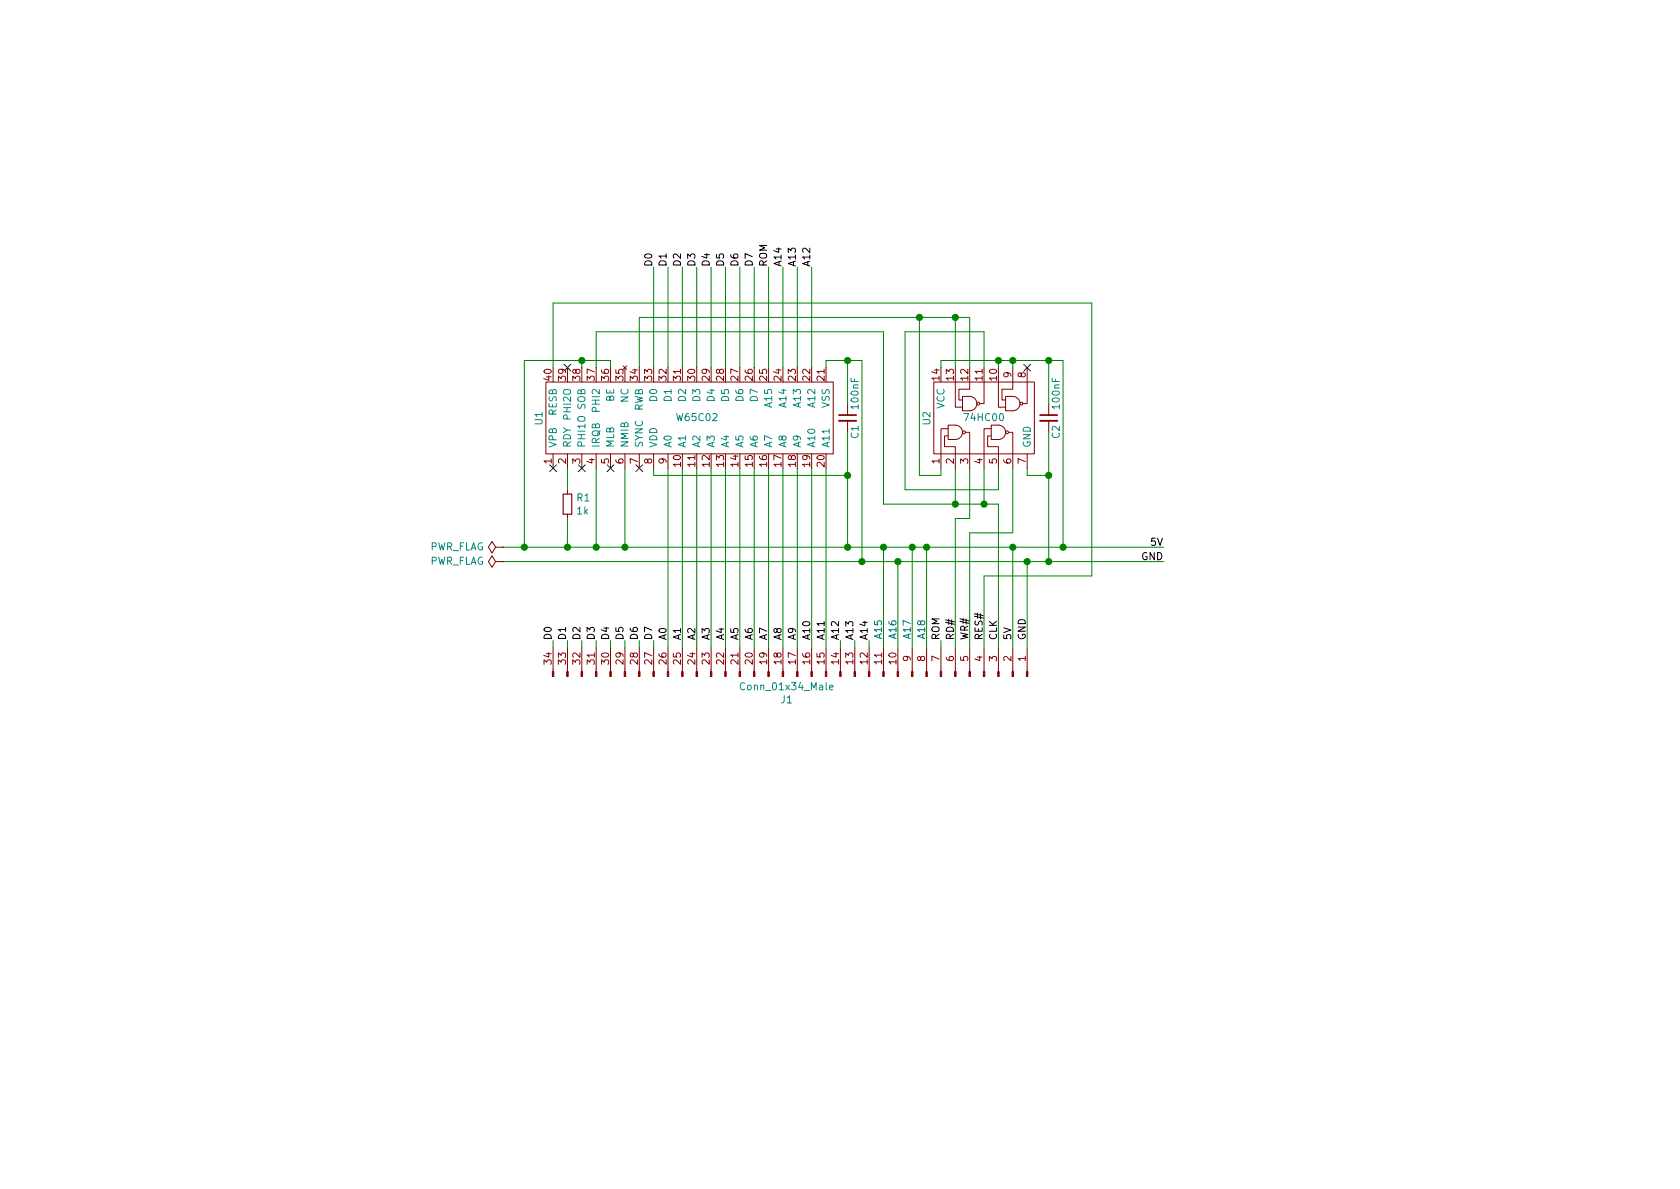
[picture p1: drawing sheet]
EESchema Schematic File Version 4
LIBS:65c02board-cache
EELAYER 26 0
EELAYER END
$Descr A4 11693 8268
encoding utf-8
Sheet 1 1
Title "65c02 circuit for ByteMachine"
Date ""
Rev "1"
Comp ""
Comment1 ""
Comment2 ""
Comment3 ""
Comment4 ""
$EndDescr
$Comp
L Connector:Conn_01x34_Male J1
U 1 1
P 5550 4700
F 0 "J1" V 5385 4626 50  0000 C CNN
F 1 "Conn_01x34_Male" V 5476 4626 50  0000 C CNN
F 2 "Connector_PinHeader_2.54mm:PinHeader_1x34_P2.54mm_Vertical" H 5550 4700 50  0001 C CNN
F 3 "~" H 5550 4700 50  0001 C CNN
	1    5550 4700
	0    1    -1   0   
$EndComp
Text Label 4550 4450 1    50   ~ 0
D7
Text Label 4450 4450 1    50   ~ 0
D6
Text Label 4350 4450 1    50   ~ 0
D5
Text Label 4250 4450 1    50   ~ 0
D4
Text Label 4150 4450 1    50   ~ 0
D3
Text Label 4050 4450 1    50   ~ 0
D2
Text Label 3950 4450 1    50   ~ 0
D1
Text Label 3850 4450 1    50   ~ 0
D0
Text Label 4650 4450 1    50   ~ 0
A0
Text Label 4750 4450 1    50   ~ 0
A1
Text Label 4850 4450 1    50   ~ 0
A2
Text Label 4950 4450 1    50   ~ 0
A3
Text Label 5050 4450 1    50   ~ 0
A4
Text Label 5150 4450 1    50   ~ 0
A5
Text Label 5250 4450 1    50   ~ 0
A6
Text Label 5350 4450 1    50   ~ 0
A7
Text Label 5450 4450 1    50   ~ 0
A8
Text Label 5550 4450 1    50   ~ 0
A9
Text Label 5650 4450 1    50   ~ 0
A10
Text Label 5750 4450 1    50   ~ 0
A11
Text Label 5850 4450 1    50   ~ 0
A12
Text Label 5950 4450 1    50   ~ 0
A13
Text Label 6050 4450 1    50   ~ 0
A14
Text Label 6550 4450 1    50   ~ 0
ROM
Text Label 6650 4450 1    50   ~ 0
RD#
Text Label 6750 4450 1    50   ~ 0
WR#
Text Label 6850 4450 1    50   ~ 0
RES#
Text Label 6950 4450 1    50   ~ 0
CLK
Text Label 7050 4450 1    50   ~ 0
5V
Text Label 7150 4450 1    50   ~ 0
GND
Wire Wire Line
	3850 4500 3850 4450
Wire Wire Line
	3950 4500 3950 4450
Wire Wire Line
	4050 4500 4050 4450
Wire Wire Line
	4150 4500 4150 4450
Wire Wire Line
	4250 4500 4250 4450
Wire Wire Line
	4350 4500 4350 4450
Wire Wire Line
	4450 4500 4450 4450
Wire Wire Line
	4550 4500 4550 4450
Wire Wire Line
	3500 3800 3650 3800
Wire Wire Line
	3850 2550 3850 2100
Wire Wire Line
	4450 2550 4450 2200
Wire Wire Line
	6550 2550 6550 2500
Wire Wire Line
	6550 3250 6550 3300
Wire Wire Line
	6650 3500 6850 3500
Wire Wire Line
	6950 3250 6950 3400
Wire Wire Line
	5850 4500 5850 4450
Wire Wire Line
	5950 4500 5950 4450
Wire Wire Line
	6050 4500 6050 4450
NoConn ~ 3950 2550
NoConn ~ 3850 3250
NoConn ~ 4050 3250
Connection ~ 4150 3800
Wire Wire Line
	4150 3800 4350 3800
NoConn ~ 4250 3250
Connection ~ 4350 3800
NoConn ~ 4450 3250
Wire Wire Line
	4550 3250 4550 3300
Wire Wire Line
	5750 2550 5750 2500
Text Label 4550 1850 1    50   ~ 0
D0
Text Label 4650 1850 1    50   ~ 0
D1
Text Label 4750 1850 1    50   ~ 0
D2
Text Label 4850 1850 1    50   ~ 0
D3
Text Label 4950 1850 1    50   ~ 0
D4
Text Label 5050 1850 1    50   ~ 0
D5
Text Label 5150 1850 1    50   ~ 0
D6
Text Label 5250 1850 1    50   ~ 0
D7
Text Label 5450 1850 1    50   ~ 0
A14
Text Label 5550 1850 1    50   ~ 0
A13
Text Label 5650 1850 1    50   ~ 0
A12
$Comp
L Device:C_Small C1
U 1 1
P 5900 2900
F 0 "C1" V 5950 2750 50  0000 L CNN
F 1 "100nF" V 5950 2950 50  0000 L CNN
F 2 "Capacitor_THT:C_Disc_D3.0mm_W2.0mm_P2.50mm" H 5900 2900 50  0001 C CNN
F 3 "~" H 5900 2900 50  0001 C CNN
	1    5900 2900
	1    0    0    -1  
$EndComp
Wire Wire Line
	6400 3300 6400 2200
Wire Wire Line
	6400 3300 6550 3300
Connection ~ 6400 2200
Wire Wire Line
	6850 3250 6850 3500
$Comp
L Device:C_Small C2
U 1 1
P 7300 2900
F 0 "C2" V 7350 2750 50  0000 L CNN
F 1 "100nF" V 7350 2950 50  0000 L CNN
F 2 "Capacitor_THT:C_Disc_D3.0mm_W2.0mm_P2.50mm" H 7300 2900 50  0001 C CNN
F 3 "~" H 7300 2900 50  0001 C CNN
	1    7300 2900
	1    0    0    -1  
$EndComp
Wire Wire Line
	7150 3300 7150 3250
Text Notes 6150 4300 3    50   ~ 0
A15
Text Notes 6250 4300 3    50   ~ 0
A16
Text Notes 6350 4300 3    50   ~ 0
A17
Text Notes 6450 4300 3    50   ~ 0
A18
Wire Wire Line
	4650 1850 4650 2550
Wire Wire Line
	4750 1850 4750 2550
Wire Wire Line
	4850 1850 4850 2550
Wire Wire Line
	4950 1850 4950 2550
Wire Wire Line
	5050 1850 5050 2550
Wire Wire Line
	5150 1850 5150 2550
Wire Wire Line
	5250 1850 5250 2550
Wire Wire Line
	5550 1850 5550 2550
Wire Wire Line
	5650 1850 5650 2550
Wire Wire Line
	6150 3800 6150 4500
Wire Wire Line
	6350 4500 6350 3900
Wire Wire Line
	6750 3600 6750 3250
Connection ~ 7050 3800
Wire Wire Line
	7150 3900 7150 4500
Connection ~ 7150 3900
Wire Wire Line
	3500 3900 6000 3900
Wire Wire Line
	7150 3900 7300 3900
Wire Wire Line
	7050 3800 7050 4500
Wire Wire Line
	4350 3800 5900 3800
Wire Wire Line
	4550 3300 5900 3300
Wire Wire Line
	5750 2500 5900 2500
Connection ~ 7300 3900
Wire Wire Line
	7300 3900 8100 3900
Wire Wire Line
	5900 2800 5900 2500
Connection ~ 5900 2500
Wire Wire Line
	5900 3000 5900 3300
Connection ~ 5900 3800
Wire Wire Line
	5900 2500 6000 2500
Wire Wire Line
	7300 3000 7300 3300
Wire Wire Line
	7300 2800 7300 2500
Connection ~ 7300 2500
Connection ~ 7400 3800
Wire Wire Line
	7400 3800 8100 3800
Wire Wire Line
	7300 2500 7400 2500
Wire Wire Line
	7150 3300 7300 3300
Wire Wire Line
	5450 1850 5450 2550
Wire Wire Line
	4450 2200 6400 2200
Wire Wire Line
	6450 3900 7150 3900
Text Label 8100 3900 2    50   ~ 0
GND
Text Label 8100 3800 2    50   ~ 0
5V
Wire Wire Line
	3650 2500 4050 2500
Connection ~ 3650 3800
Connection ~ 4050 2500
Wire Wire Line
	4050 2500 4050 2550
Wire Wire Line
	4050 2500 4250 2500
Wire Wire Line
	6400 2200 6650 2200
Wire Wire Line
	6750 3600 6650 3600
Wire Wire Line
	6950 3500 6850 3500
Connection ~ 6850 3500
Wire Wire Line
	4550 1850 4550 2550
Wire Wire Line
	4250 2500 4250 2550
Wire Wire Line
	4150 2550 4150 2300
Wire Wire Line
	7300 3800 7300 3900
Wire Wire Line
	4150 3250 4150 3800
Wire Wire Line
	4350 3250 4350 3800
Wire Wire Line
	4650 3250 4650 4500
Wire Wire Line
	4750 3250 4750 4500
Wire Wire Line
	4850 3250 4850 4500
Wire Wire Line
	4950 3250 4950 4500
Wire Wire Line
	5050 3250 5050 4500
Wire Wire Line
	5150 3250 5150 4500
Wire Wire Line
	5250 3250 5250 4500
Wire Wire Line
	5350 3250 5350 4500
Wire Wire Line
	5450 3250 5450 4500
Wire Wire Line
	5550 3250 5550 4500
Wire Wire Line
	5650 3250 5650 4500
Wire Wire Line
	5750 3250 5750 4500
Wire Wire Line
	5900 3300 5900 3800
Connection ~ 5900 3300
Wire Wire Line
	3650 2500 3650 3800
Wire Wire Line
	6000 2500 6000 3800
Wire Wire Line
	6650 3600 6650 4500
Wire Wire Line
	6750 3700 6750 4500
Wire Wire Line
	7050 3250 7050 3700
Wire Wire Line
	6750 3700 7050 3700
Wire Wire Line
	7400 2500 7400 3800
Wire Wire Line
	6950 3500 6950 4500
Connection ~ 7300 3300
Wire Wire Line
	7050 3800 7400 3800
Wire Wire Line
	7300 3300 7300 3800
Wire Wire Line
	6850 4000 7600 4000
Wire Wire Line
	7600 4000 7600 2100
Wire Wire Line
	3850 2100 7600 2100
Wire Wire Line
	6850 4000 6850 4500
Wire Wire Line
	6000 3800 6000 3900
Connection ~ 6000 3900
Wire Wire Line
	6000 3900 6250 3900
Connection ~ 6150 3800
Wire Wire Line
	5900 3800 6150 3800
$Comp
L power:PWR_FLAG #FLG0101
U 1 1
P 3500 3800
F 0 "#FLG0101" H 3500 3875 50  0001 C CNN
F 1 "PWR_FLAG" V 3500 3928 50  0000 L CNN
F 2 "" H 3500 3800 50  0001 C CNN
F 3 "~" H 3500 3800 50  0001 C CNN
	1    3500 3800
	0    -1   -1   0   
$EndComp
$Comp
L power:PWR_FLAG #FLG0102
U 1 1
P 3500 3900
F 0 "#FLG0102" H 3500 3975 50  0001 C CNN
F 1 "PWR_FLAG" V 3500 4028 50  0000 L CNN
F 2 "" H 3500 3900 50  0001 C CNN
F 3 "~" H 3500 3900 50  0001 C CNN
	1    3500 3900
	0    -1   -1   0   
$EndComp
Wire Wire Line
	6350 3900 6350 3800
Connection ~ 6350 3800
Wire Wire Line
	6350 3800 6450 3800
Connection ~ 6450 3800
Wire Wire Line
	6450 3800 7050 3800
Wire Wire Line
	6250 3900 6450 3900
Wire Wire Line
	6450 3800 6450 4500
Wire Wire Line
	3650 3800 3950 3800
$Comp
L customparts:w65c02 U1
U 1 1
P 3800 2900
F 0 "U1" H 3850 2950 50  0000 R CNN
F 1 "W65C02" V 3800 2000 50  0000 R CNN
F 2 "Package_DIP:DIP-40_W15.24mm_Socket" H 3800 2900 50  0001 C CNN
F 3 "" H 3800 2900 50  0001 C CNN
	1    3800 2900
	0    -1   -1   0   
$EndComp
$Comp
L Device:R_Small R1
U 1 1
P 3950 3500
F 0 "R1" H 4009 3546 50  0000 L CNN
F 1 "1k" H 4009 3455 50  0000 L CNN
F 2 "Resistor_THT:R_Axial_DIN0207_L6.3mm_D2.5mm_P7.62mm_Horizontal" H 3950 3500 50  0001 C CNN
F 3 "~" H 3950 3500 50  0001 C CNN
	1    3950 3500
	1    0    0    -1  
$EndComp
Wire Wire Line
	3950 3250 3950 3400
Wire Wire Line
	3950 3600 3950 3800
Connection ~ 3950 3800
Wire Wire Line
	3950 3800 4150 3800
Wire Wire Line
	4150 2300 6150 2300
Wire Wire Line
	6550 4500 6550 4450
Text Label 5350 1850 1    50   ~ 0
ROM
Wire Wire Line
	5350 1850 5350 2550
Wire Wire Line
	6150 2300 6150 3500
Wire Wire Line
	6150 3500 6650 3500
Connection ~ 6650 3500
Wire Wire Line
	6650 3250 6650 3500
Wire Wire Line
	6950 3400 6300 3400
Wire Wire Line
	6300 3400 6300 2300
Wire Wire Line
	6300 2300 6850 2300
$Comp
L customparts:74HC00 U2
U 1 1
P 6450 2900
F 0 "U2" H 6500 2900 50  0000 R CNN
F 1 "74HC00" V 6450 2650 50  0000 R CNN
F 2 "Package_DIP:DIP-14_W7.62mm_Socket" H 6450 2900 50  0001 C CNN
F 3 "" H 6450 2900 50  0001 C CNN
	1    6450 2900
	0    -1   -1   0   
$EndComp
Wire Wire Line
	6550 2500 6950 2500
Wire Wire Line
	6650 2550 6650 2200
Connection ~ 6650 2200
Wire Wire Line
	6650 2200 6750 2200
Wire Wire Line
	6750 2200 6750 2550
Wire Wire Line
	6850 2550 6850 2300
Wire Wire Line
	6950 2550 6950 2500
Connection ~ 6950 2500
Wire Wire Line
	6950 2500 7050 2500
Wire Wire Line
	7050 2550 7050 2500
Connection ~ 7050 2500
Wire Wire Line
	7050 2500 7300 2500
NoConn ~ 7150 2550
Connection ~ 6250 3900
Wire Wire Line
	6250 3900 6250 4500
Wire Wire Line
	6150 3800 6350 3800
$EndSCHEMATC
